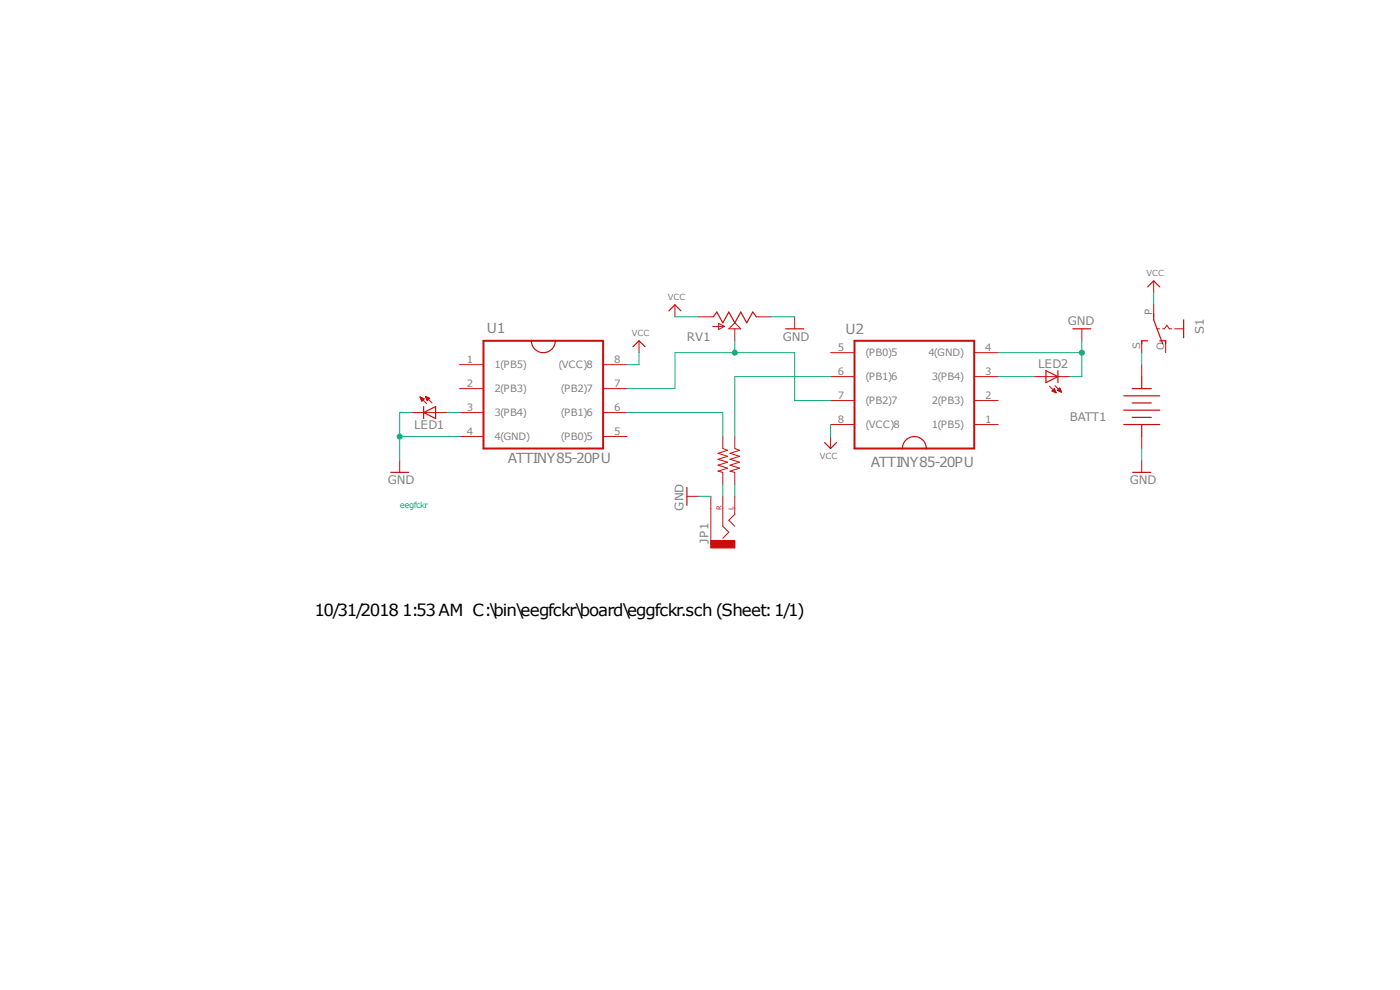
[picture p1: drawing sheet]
<?xml version="1.0" encoding="utf-8"?>
<!DOCTYPE eagle SYSTEM "eagle.dtd">
<!--
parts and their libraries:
SparkFun-Connectors: Licensing: Creative Commons ShareAlike 4.0 International - https://creativecommons.org/licenses/by-sa/4.0
-->
<eagle version="9.1.1">
<drawing>
<settings>
<setting alwaysvectorfont="no"/>
<setting keepoldvectorfont="yes"/>
<setting verticaltext="up"/>
</settings>
<grid distance="0.1" unitdist="inch" unit="inch" style="lines" multiple="1" display="no" altdistance="0.01" altunitdist="inch" altunit="inch"/>
<schematic xreflabel="%F%N/%S.%C%R" xrefpart="/%S.%C%R">
<libraries>
<library name="adafruit">
<symbols>
<symbol name="R-US">
<wire x1="-2.54" y1="0" x2="-2.159" y2="1.016" width="0.2032" layer="94"/>
<wire x1="-2.159" y1="1.016" x2="-1.524" y2="-1.016" width="0.2032" layer="94"/>
<wire x1="-1.524" y1="-1.016" x2="-0.889" y2="1.016" width="0.2032" layer="94"/>
<wire x1="-0.889" y1="1.016" x2="-0.254" y2="-1.016" width="0.2032" layer="94"/>
<wire x1="-0.254" y1="-1.016" x2="0.381" y2="1.016" width="0.2032" layer="94"/>
<wire x1="0.381" y1="1.016" x2="1.016" y2="-1.016" width="0.2032" layer="94"/>
<wire x1="1.016" y1="-1.016" x2="1.651" y2="1.016" width="0.2032" layer="94"/>
<wire x1="1.651" y1="1.016" x2="2.286" y2="-1.016" width="0.2032" layer="94"/>
<wire x1="2.286" y1="-1.016" x2="2.54" y2="0" width="0.2032" layer="94"/>
<text x="-3.81" y="1.4986" size="1.778" layer="95">&gt;NAME</text>
<text x="-3.81" y="-3.302" size="1.778" layer="96">&gt;VALUE</text>
<pin name="2" x="5.08" y="0" visible="off" length="short" direction="pas" swaplevel="1" rot="R180"/>
<pin name="1" x="-5.08" y="0" visible="off" length="short" direction="pas" swaplevel="1"/>
</symbol>
<symbol name="LED">
<wire x1="1.27" y1="0" x2="0" y2="-2.54" width="0.254" layer="94"/>
<wire x1="0" y1="-2.54" x2="-1.27" y2="0" width="0.254" layer="94"/>
<wire x1="1.27" y1="-2.54" x2="0" y2="-2.54" width="0.254" layer="94"/>
<wire x1="0" y1="-2.54" x2="-1.27" y2="-2.54" width="0.254" layer="94"/>
<wire x1="1.27" y1="0" x2="0" y2="0" width="0.254" layer="94"/>
<wire x1="0" y1="0" x2="-1.27" y2="0" width="0.254" layer="94"/>
<wire x1="0" y1="0" x2="0" y2="-2.54" width="0.1524" layer="94"/>
<wire x1="-2.032" y1="-0.762" x2="-3.429" y2="-2.159" width="0.1524" layer="94"/>
<wire x1="-1.905" y1="-1.905" x2="-3.302" y2="-3.302" width="0.1524" layer="94"/>
<text x="3.556" y="-4.572" size="1.778" layer="95" rot="R90">&gt;NAME</text>
<text x="5.715" y="-4.572" size="1.778" layer="96" rot="R90">&gt;VALUE</text>
<pin name="C" x="0" y="-5.08" visible="off" length="short" direction="pas" rot="R90"/>
<pin name="A" x="0" y="2.54" visible="off" length="short" direction="pas" rot="R270"/>
<polygon width="0.1524" layer="94">
<vertex x="-3.429" y="-2.159"/>
<vertex x="-3.048" y="-1.27"/>
<vertex x="-2.54" y="-1.778"/>
</polygon>
<polygon width="0.1524" layer="94">
<vertex x="-3.302" y="-3.302"/>
<vertex x="-2.921" y="-2.413"/>
<vertex x="-2.413" y="-2.921"/>
</polygon>
</symbol>
<symbol name="SIS">
<wire x1="-3.81" y1="1.905" x2="-3.81" y2="0" width="0.254" layer="94"/>
<wire x1="-3.81" y1="0" x2="-1.905" y2="0" width="0.1524" layer="94"/>
<wire x1="-3.81" y1="0" x2="-3.81" y2="-1.905" width="0.254" layer="94"/>
<wire x1="-1.27" y1="0" x2="-0.762" y2="0" width="0.1524" layer="94"/>
<wire x1="0.254" y1="0" x2="0.635" y2="0" width="0.1524" layer="94"/>
<wire x1="2.54" y1="-3.175" x2="2.54" y2="-1.905" width="0.254" layer="94"/>
<wire x1="2.54" y1="-1.905" x2="0.635" y2="3.175" width="0.254" layer="94"/>
<wire x1="3.81" y1="2.54" x2="5.08" y2="2.54" width="0.254" layer="94"/>
<wire x1="5.08" y1="2.54" x2="5.08" y2="3.175" width="0.254" layer="94"/>
<wire x1="0" y1="2.54" x2="1.27" y2="2.54" width="0.254" layer="94"/>
<wire x1="0" y1="2.54" x2="0" y2="3.175" width="0.254" layer="94"/>
<wire x1="1.27" y1="0" x2="1.905" y2="0" width="0.1524" layer="94"/>
<wire x1="-0.762" y1="0" x2="-0.254" y2="-0.762" width="0.1524" layer="94"/>
<wire x1="-0.254" y1="-0.762" x2="0.254" y2="0" width="0.1524" layer="94"/>
<text x="-6.35" y="-1.905" size="1.778" layer="95" rot="R90">&gt;NAME</text>
<text x="-3.81" y="3.175" size="1.778" layer="96" rot="R90">&gt;VALUE</text>
<pin name="P" x="2.54" y="-5.08" visible="pad" length="short" direction="pas" rot="R90"/>
<pin name="S" x="5.08" y="5.08" visible="pad" length="short" direction="pas" rot="R270"/>
<pin name="O" x="0" y="5.08" visible="pad" length="short" direction="pas" rot="R270"/>
</symbol>
</symbols>
<devicesets>
<deviceset name="R-US_" prefix="R" uservalue="yes">
<gates>
<gate name="G$1" symbol="R-US" x="0" y="0"/>
</gates>
<devices>
<device name="R0402" package="R0402">
<connects>
<connect gate="G$1" pin="1" pad="1"/>
<connect gate="G$1" pin="2" pad="2"/>
</connects>
<technologies>
<technology name=""/>
</technologies>
</device>
<device name="R0603" package="R0603">
<connects>
<connect gate="G$1" pin="1" pad="1"/>
<connect gate="G$1" pin="2" pad="2"/>
</connects>
<technologies>
<technology name=""/>
</technologies>
</device>
<device name="R0805" package="R0805">
<connects>
<connect gate="G$1" pin="1" pad="1"/>
<connect gate="G$1" pin="2" pad="2"/>
</connects>
<technologies>
<technology name=""/>
</technologies>
</device>
<device name="R0805W" package="R0805W">
<connects>
<connect gate="G$1" pin="1" pad="1"/>
<connect gate="G$1" pin="2" pad="2"/>
</connects>
<technologies>
<technology name=""/>
</technologies>
</device>
<device name="R1005" package="R1005">
<connects>
<connect gate="G$1" pin="1" pad="1"/>
<connect gate="G$1" pin="2" pad="2"/>
</connects>
<technologies>
<technology name=""/>
</technologies>
</device>
<device name="R1206" package="R1206">
<connects>
<connect gate="G$1" pin="1" pad="1"/>
<connect gate="G$1" pin="2" pad="2"/>
</connects>
<technologies>
<technology name=""/>
</technologies>
</device>
<device name="R1206W" package="R1206W">
<connects>
<connect gate="G$1" pin="1" pad="1"/>
<connect gate="G$1" pin="2" pad="2"/>
</connects>
<technologies>
<technology name=""/>
</technologies>
</device>
<device name="R1210" package="R1210">
<connects>
<connect gate="G$1" pin="1" pad="1"/>
<connect gate="G$1" pin="2" pad="2"/>
</connects>
<technologies>
<technology name=""/>
</technologies>
</device>
<device name="R1210W" package="R1210W">
<connects>
<connect gate="G$1" pin="1" pad="1"/>
<connect gate="G$1" pin="2" pad="2"/>
</connects>
<technologies>
<technology name=""/>
</technologies>
</device>
<device name="R2010" package="R2010">
<connects>
<connect gate="G$1" pin="1" pad="1"/>
<connect gate="G$1" pin="2" pad="2"/>
</connects>
<technologies>
<technology name=""/>
</technologies>
</device>
<device name="R2010W" package="R2010W">
<connects>
<connect gate="G$1" pin="1" pad="1"/>
<connect gate="G$1" pin="2" pad="2"/>
</connects>
<technologies>
<technology name=""/>
</technologies>
</device>
<device name="R2012" package="R2012">
<connects>
<connect gate="G$1" pin="1" pad="1"/>
<connect gate="G$1" pin="2" pad="2"/>
</connects>
<technologies>
<technology name=""/>
</technologies>
</device>
<device name="R2012W" package="R2012W">
<connects>
<connect gate="G$1" pin="1" pad="1"/>
<connect gate="G$1" pin="2" pad="2"/>
</connects>
<technologies>
<technology name=""/>
</technologies>
</device>
<device name="R2512" package="R2512">
<connects>
<connect gate="G$1" pin="1" pad="1"/>
<connect gate="G$1" pin="2" pad="2"/>
</connects>
<technologies>
<technology name=""/>
</technologies>
</device>
<device name="R2512W" package="R2512W">
<connects>
<connect gate="G$1" pin="1" pad="1"/>
<connect gate="G$1" pin="2" pad="2"/>
</connects>
<technologies>
<technology name=""/>
</technologies>
</device>
<device name="R3216" package="R3216">
<connects>
<connect gate="G$1" pin="1" pad="1"/>
<connect gate="G$1" pin="2" pad="2"/>
</connects>
<technologies>
<technology name=""/>
</technologies>
</device>
<device name="R3216W" package="R3216W">
<connects>
<connect gate="G$1" pin="1" pad="1"/>
<connect gate="G$1" pin="2" pad="2"/>
</connects>
<technologies>
<technology name=""/>
</technologies>
</device>
<device name="R3225" package="R3225">
<connects>
<connect gate="G$1" pin="1" pad="1"/>
<connect gate="G$1" pin="2" pad="2"/>
</connects>
<technologies>
<technology name=""/>
</technologies>
</device>
<device name="R3225W" package="R3225W">
<connects>
<connect gate="G$1" pin="1" pad="1"/>
<connect gate="G$1" pin="2" pad="2"/>
</connects>
<technologies>
<technology name=""/>
</technologies>
</device>
<device name="R5025" package="R5025">
<connects>
<connect gate="G$1" pin="1" pad="1"/>
<connect gate="G$1" pin="2" pad="2"/>
</connects>
<technologies>
<technology name=""/>
</technologies>
</device>
<device name="R5025W" package="R5025W">
<connects>
<connect gate="G$1" pin="1" pad="1"/>
<connect gate="G$1" pin="2" pad="2"/>
</connects>
<technologies>
<technology name=""/>
</technologies>
</device>
<device name="R6332" package="R6332">
<connects>
<connect gate="G$1" pin="1" pad="1"/>
<connect gate="G$1" pin="2" pad="2"/>
</connects>
<technologies>
<technology name=""/>
</technologies>
</device>
<device name="R6332W" package="R6332W">
<connects>
<connect gate="G$1" pin="1" pad="1"/>
<connect gate="G$1" pin="2" pad="2"/>
</connects>
<technologies>
<technology name=""/>
</technologies>
</device>
<device name="M0805" package="M0805">
<connects>
<connect gate="G$1" pin="1" pad="1"/>
<connect gate="G$1" pin="2" pad="2"/>
</connects>
<technologies>
<technology name=""/>
</technologies>
</device>
<device name="M1206" package="M1206">
<connects>
<connect gate="G$1" pin="1" pad="1"/>
<connect gate="G$1" pin="2" pad="2"/>
</connects>
<technologies>
<technology name=""/>
</technologies>
</device>
<device name="M1406" package="M1406">
<connects>
<connect gate="G$1" pin="1" pad="1"/>
<connect gate="G$1" pin="2" pad="2"/>
</connects>
<technologies>
<technology name=""/>
</technologies>
</device>
<device name="M2012" package="M2012">
<connects>
<connect gate="G$1" pin="1" pad="1"/>
<connect gate="G$1" pin="2" pad="2"/>
</connects>
<technologies>
<technology name=""/>
</technologies>
</device>
<device name="M2309" package="M2309">
<connects>
<connect gate="G$1" pin="1" pad="1"/>
<connect gate="G$1" pin="2" pad="2"/>
</connects>
<technologies>
<technology name=""/>
</technologies>
</device>
<device name="M3216" package="M3216">
<connects>
<connect gate="G$1" pin="1" pad="1"/>
<connect gate="G$1" pin="2" pad="2"/>
</connects>
<technologies>
<technology name=""/>
</technologies>
</device>
<device name="M3516" package="M3516">
<connects>
<connect gate="G$1" pin="1" pad="1"/>
<connect gate="G$1" pin="2" pad="2"/>
</connects>
<technologies>
<technology name=""/>
</technologies>
</device>
<device name="M5923" package="M5923">
<connects>
<connect gate="G$1" pin="1" pad="1"/>
<connect gate="G$1" pin="2" pad="2"/>
</connects>
<technologies>
<technology name=""/>
</technologies>
</device>
<device name="0204/5" package="0204/5">
<connects>
<connect gate="G$1" pin="1" pad="1"/>
<connect gate="G$1" pin="2" pad="2"/>
</connects>
<technologies>
<technology name=""/>
</technologies>
</device>
<device name="0204/7" package="0204/7">
<connects>
<connect gate="G$1" pin="1" pad="1"/>
<connect gate="G$1" pin="2" pad="2"/>
</connects>
<technologies>
<technology name=""/>
</technologies>
</device>
<device name="0207/10" package="0207/10">
<connects>
<connect gate="G$1" pin="1" pad="1"/>
<connect gate="G$1" pin="2" pad="2"/>
</connects>
<technologies>
<technology name=""/>
</technologies>
</device>
<device name="0207/12" package="0207/12">
<connects>
<connect gate="G$1" pin="1" pad="1"/>
<connect gate="G$1" pin="2" pad="2"/>
</connects>
<technologies>
<technology name=""/>
</technologies>
</device>
<device name="0207/15" package="0207/15">
<connects>
<connect gate="G$1" pin="1" pad="1"/>
<connect gate="G$1" pin="2" pad="2"/>
</connects>
<technologies>
<technology name=""/>
</technologies>
</device>
<device name="0207/2V" package="0207/2V">
<connects>
<connect gate="G$1" pin="1" pad="1"/>
<connect gate="G$1" pin="2" pad="2"/>
</connects>
<technologies>
<technology name=""/>
</technologies>
</device>
<device name="0207/5V" package="0207/5V">
<connects>
<connect gate="G$1" pin="1" pad="1"/>
<connect gate="G$1" pin="2" pad="2"/>
</connects>
<technologies>
<technology name=""/>
</technologies>
</device>
<device name="0207/7" package="0207/7">
<connects>
<connect gate="G$1" pin="1" pad="1"/>
<connect gate="G$1" pin="2" pad="2"/>
</connects>
<technologies>
<technology name=""/>
</technologies>
</device>
<device name="0309/10" package="0309/10">
<connects>
<connect gate="G$1" pin="1" pad="1"/>
<connect gate="G$1" pin="2" pad="2"/>
</connects>
<technologies>
<technology name=""/>
</technologies>
</device>
<device name="0309/12" package="0309/12">
<connects>
<connect gate="G$1" pin="1" pad="1"/>
<connect gate="G$1" pin="2" pad="2"/>
</connects>
<technologies>
<technology name=""/>
</technologies>
</device>
<device name="0411/12" package="0411/12">
<connects>
<connect gate="G$1" pin="1" pad="1"/>
<connect gate="G$1" pin="2" pad="2"/>
</connects>
<technologies>
<technology name=""/>
</technologies>
</device>
<device name="0411/15" package="0411/15">
<connects>
<connect gate="G$1" pin="1" pad="1"/>
<connect gate="G$1" pin="2" pad="2"/>
</connects>
<technologies>
<technology name=""/>
</technologies>
</device>
<device name="0411/3V" package="0411V">
<connects>
<connect gate="G$1" pin="1" pad="1"/>
<connect gate="G$1" pin="2" pad="2"/>
</connects>
<technologies>
<technology name=""/>
</technologies>
</device>
<device name="0414/15" package="0414/15">
<connects>
<connect gate="G$1" pin="1" pad="1"/>
<connect gate="G$1" pin="2" pad="2"/>
</connects>
<technologies>
<technology name=""/>
</technologies>
</device>
<device name="0414/5V" package="0414V">
<connects>
<connect gate="G$1" pin="1" pad="1"/>
<connect gate="G$1" pin="2" pad="2"/>
</connects>
<technologies>
<technology name=""/>
</technologies>
</device>
<device name="0617/17" package="0617/17">
<connects>
<connect gate="G$1" pin="1" pad="1"/>
<connect gate="G$1" pin="2" pad="2"/>
</connects>
<technologies>
<technology name=""/>
</technologies>
</device>
<device name="0617/22" package="0617/22">
<connects>
<connect gate="G$1" pin="1" pad="1"/>
<connect gate="G$1" pin="2" pad="2"/>
</connects>
<technologies>
<technology name=""/>
</technologies>
</device>
<device name="0617/5V" package="0617V">
<connects>
<connect gate="G$1" pin="1" pad="1"/>
<connect gate="G$1" pin="2" pad="2"/>
</connects>
<technologies>
<technology name=""/>
</technologies>
</device>
<device name="0922/22" package="0922/22">
<connects>
<connect gate="G$1" pin="1" pad="1"/>
<connect gate="G$1" pin="2" pad="2"/>
</connects>
<technologies>
<technology name=""/>
</technologies>
</device>
<device name="0613/5V" package="P0613V">
<connects>
<connect gate="G$1" pin="1" pad="1"/>
<connect gate="G$1" pin="2" pad="2"/>
</connects>
<technologies>
<technology name=""/>
</technologies>
</device>
<device name="0613/15" package="P0613/15">
<connects>
<connect gate="G$1" pin="1" pad="1"/>
<connect gate="G$1" pin="2" pad="2"/>
</connects>
<technologies>
<technology name=""/>
</technologies>
</device>
<device name="0817/22" package="P0817/22">
<connects>
<connect gate="G$1" pin="1" pad="1"/>
<connect gate="G$1" pin="2" pad="2"/>
</connects>
<technologies>
<technology name=""/>
</technologies>
</device>
<device name="0817/7V" package="P0817V">
<connects>
<connect gate="G$1" pin="1" pad="1"/>
<connect gate="G$1" pin="2" pad="2"/>
</connects>
<technologies>
<technology name=""/>
</technologies>
</device>
<device name="V234/12" package="V234/12">
<connects>
<connect gate="G$1" pin="1" pad="1"/>
<connect gate="G$1" pin="2" pad="2"/>
</connects>
<technologies>
<technology name=""/>
</technologies>
</device>
<device name="V235/17" package="V235/17">
<connects>
<connect gate="G$1" pin="1" pad="1"/>
<connect gate="G$1" pin="2" pad="2"/>
</connects>
<technologies>
<technology name=""/>
</technologies>
</device>
<device name="V526-0" package="V526-0">
<connects>
<connect gate="G$1" pin="1" pad="1"/>
<connect gate="G$1" pin="2" pad="2"/>
</connects>
<technologies>
<technology name=""/>
</technologies>
</device>
<device name="MELF0102AX" package="MINI_MELF-0102AX">
<connects>
<connect gate="G$1" pin="1" pad="1"/>
<connect gate="G$1" pin="2" pad="2"/>
</connects>
<technologies>
<technology name=""/>
</technologies>
</device>
<device name="0922V" package="0922V">
<connects>
<connect gate="G$1" pin="1" pad="1"/>
<connect gate="G$1" pin="2" pad="2"/>
</connects>
<technologies>
<technology name=""/>
</technologies>
</device>
<device name="MELF0102R" package="MINI_MELF-0102R">
<connects>
<connect gate="G$1" pin="1" pad="1"/>
<connect gate="G$1" pin="2" pad="2"/>
</connects>
<technologies>
<technology name=""/>
</technologies>
</device>
<device name="MELF0102W" package="MINI_MELF-0102W">
<connects>
<connect gate="G$1" pin="1" pad="1"/>
<connect gate="G$1" pin="2" pad="2"/>
</connects>
<technologies>
<technology name=""/>
</technologies>
</device>
<device name="MELF0204R" package="MINI_MELF-0204R">
<connects>
<connect gate="G$1" pin="1" pad="1"/>
<connect gate="G$1" pin="2" pad="2"/>
</connects>
<technologies>
<technology name=""/>
</technologies>
</device>
<device name="MELF0204W" package="MINI_MELF-0204W">
<connects>
<connect gate="G$1" pin="1" pad="1"/>
<connect gate="G$1" pin="2" pad="2"/>
</connects>
<technologies>
<technology name=""/>
</technologies>
</device>
<device name="MELF0207R" package="MINI_MELF-0207R">
<connects>
<connect gate="G$1" pin="1" pad="1"/>
<connect gate="G$1" pin="2" pad="2"/>
</connects>
<technologies>
<technology name=""/>
</technologies>
</device>
<device name="MELF0207W" package="MINI_MELF-0207W">
<connects>
<connect gate="G$1" pin="1" pad="1"/>
<connect gate="G$1" pin="2" pad="2"/>
</connects>
<technologies>
<technology name=""/>
</technologies>
</device>
<device name="RDH/15" package="RDH/15">
<connects>
<connect gate="G$1" pin="1" pad="1"/>
<connect gate="G$1" pin="2" pad="2"/>
</connects>
<technologies>
<technology name=""/>
</technologies>
</device>
<device name="0204/2V" package="0204V">
<connects>
<connect gate="G$1" pin="1" pad="1"/>
<connect gate="G$1" pin="2" pad="2"/>
</connects>
<technologies>
<technology name=""/>
</technologies>
</device>
<device name="0309/V" package="0309V">
<connects>
<connect gate="G$1" pin="1" pad="1"/>
<connect gate="G$1" pin="2" pad="2"/>
</connects>
<technologies>
<technology name=""/>
</technologies>
</device>
<device name="FLIPFLOP" package="0805-THM">
<connects>
<connect gate="G$1" pin="1" pad="1"/>
<connect gate="G$1" pin="2" pad="2"/>
</connects>
<technologies>
<technology name=""/>
</technologies>
</device>
<device name="FLIPFLOP7" package="0805-THM-7">
<connects>
<connect gate="G$1" pin="1" pad="1"/>
<connect gate="G$1" pin="2" pad="2"/>
</connects>
<technologies>
<technology name=""/>
</technologies>
</device>
<device name="0207/9" package="0207/9">
<connects>
<connect gate="G$1" pin="1" pad="1"/>
<connect gate="G$1" pin="2" pad="2"/>
</connects>
<technologies>
<technology name=""/>
</technologies>
</device>
</devices>
</deviceset>
<deviceset name="LED" prefix="LED" uservalue="yes">
<gates>
<gate name="G$1" symbol="LED" x="0" y="0"/>
</gates>
<devices>
<device name="SMT1206" package="1206">
<connects>
<connect gate="G$1" pin="A" pad="A"/>
<connect gate="G$1" pin="C" pad="C"/>
</connects>
<technologies>
<technology name=""/>
</technologies>
</device>
<device name="LD260" package="LD260">
<connects>
<connect gate="G$1" pin="A" pad="A"/>
<connect gate="G$1" pin="C" pad="K"/>
</connects>
<technologies>
<technology name=""/>
</technologies>
</device>
<device name="SQR2X5" package="LED2X5">
<connects>
<connect gate="G$1" pin="A" pad="A"/>
<connect gate="G$1" pin="C" pad="K"/>
</connects>
<technologies>
<technology name=""/>
</technologies>
</device>
<device name="3MM" package="LED3MM">
<connects>
<connect gate="G$1" pin="A" pad="A"/>
<connect gate="G$1" pin="C" pad="K"/>
</connects>
<technologies>
<technology name=""/>
</technologies>
</device>
<device name="5MM" package="LED5MM">
<connects>
<connect gate="G$1" pin="A" pad="A"/>
<connect gate="G$1" pin="C" pad="K"/>
</connects>
<technologies>
<technology name=""/>
</technologies>
</device>
<device name="LSU260" package="LSU260">
<connects>
<connect gate="G$1" pin="A" pad="A"/>
<connect gate="G$1" pin="C" pad="K"/>
</connects>
<technologies>
<technology name=""/>
</technologies>
</device>
<device name="LZR181" package="LZR181">
<connects>
<connect gate="G$1" pin="A" pad="A"/>
<connect gate="G$1" pin="C" pad="K"/>
</connects>
<technologies>
<technology name=""/>
</technologies>
</device>
<device name="B152" package="Q62902-B152">
<connects>
<connect gate="G$1" pin="A" pad="A"/>
<connect gate="G$1" pin="C" pad="K"/>
</connects>
<technologies>
<technology name=""/>
</technologies>
</device>
<device name="B153" package="Q62902-B153">
<connects>
<connect gate="G$1" pin="A" pad="A"/>
<connect gate="G$1" pin="C" pad="K"/>
</connects>
<technologies>
<technology name=""/>
</technologies>
</device>
<device name="B155" package="Q62902-B155">
<connects>
<connect gate="G$1" pin="A" pad="A"/>
<connect gate="G$1" pin="C" pad="K"/>
</connects>
<technologies>
<technology name=""/>
</technologies>
</device>
<device name="B156" package="Q62902-B156">
<connects>
<connect gate="G$1" pin="A" pad="A"/>
<connect gate="G$1" pin="C" pad="K"/>
</connects>
<technologies>
<technology name=""/>
</technologies>
</device>
<device name="SFH480" package="SFH480">
<connects>
<connect gate="G$1" pin="A" pad="A"/>
<connect gate="G$1" pin="C" pad="K"/>
</connects>
<technologies>
<technology name=""/>
</technologies>
</device>
<device name="SFH482" package="SFH482">
<connects>
<connect gate="G$1" pin="A" pad="A"/>
<connect gate="G$1" pin="C" pad="K"/>
</connects>
<technologies>
<technology name=""/>
</technologies>
</device>
<device name="SQR5.7X3.2" package="U57X32">
<connects>
<connect gate="G$1" pin="A" pad="A"/>
<connect gate="G$1" pin="C" pad="K"/>
</connects>
<technologies>
<technology name=""/>
</technologies>
</device>
<device name="IRL80A" package="IRL80A">
<connects>
<connect gate="G$1" pin="A" pad="A"/>
<connect gate="G$1" pin="C" pad="K"/>
</connects>
<technologies>
<technology name=""/>
</technologies>
</device>
<device name="P-LCC-2" package="P-LCC-2">
<connects>
<connect gate="G$1" pin="A" pad="A"/>
<connect gate="G$1" pin="C" pad="C"/>
</connects>
<technologies>
<technology name=""/>
</technologies>
</device>
<device name="MINI-TOP" package="OSRAM-MINI-TOP-LED">
<connects>
<connect gate="G$1" pin="A" pad="A"/>
<connect gate="G$1" pin="C" pad="C"/>
</connects>
<technologies>
<technology name=""/>
</technologies>
</device>
<device name="SIDELED" package="OSRAM-SIDELED">
<connects>
<connect gate="G$1" pin="A" pad="A"/>
<connect gate="G$1" pin="C" pad="C"/>
</connects>
<technologies>
<technology name=""/>
</technologies>
</device>
<device name="SMART-LED" package="SMART-LED">
<connects>
<connect gate="G$1" pin="A" pad="A"/>
<connect gate="G$1" pin="C" pad="B"/>
</connects>
<technologies>
<technology name=""/>
</technologies>
</device>
<device name="P-LCC-2-BACK" package="P-LCC-2-TOPLED-RG">
<connects>
<connect gate="G$1" pin="A" pad="A"/>
<connect gate="G$1" pin="C" pad="C"/>
</connects>
<technologies>
<technology name=""/>
</technologies>
</device>
<device name="MICRO-SIDELED" package="MICRO-SIDELED">
<connects>
<connect gate="G$1" pin="A" pad="A"/>
<connect gate="G$1" pin="C" pad="C"/>
</connects>
<technologies>
<technology name=""/>
</technologies>
</device>
<device name="P-LCC-4" package="P-LCC-4">
<connects>
<connect gate="G$1" pin="A" pad="A"/>
<connect gate="G$1" pin="C" pad="C@4"/>
</connects>
<technologies>
<technology name=""/>
</technologies>
</device>
<device name="CHIP-LED0603" package="CHIP-LED0603">
<connects>
<connect gate="G$1" pin="A" pad="A"/>
<connect gate="G$1" pin="C" pad="C"/>
</connects>
<technologies>
<technology name=""/>
</technologies>
</device>
<device name="CHIP-LED0805" package="CHIP-LED0805">
<connects>
<connect gate="G$1" pin="A" pad="A"/>
<connect gate="G$1" pin="C" pad="C"/>
</connects>
<technologies>
<technology name=""/>
</technologies>
</device>
<device name="TOPLED-SANTANA" package="MINI-TOPLED-SANTANA">
<connects>
<connect gate="G$1" pin="A" pad="A"/>
<connect gate="G$1" pin="C" pad="C"/>
</connects>
<technologies>
<technology name=""/>
</technologies>
</device>
<device name="CHIPLED_0805" package="CHIPLED_0805">
<connects>
<connect gate="G$1" pin="A" pad="A"/>
<connect gate="G$1" pin="C" pad="C"/>
</connects>
<technologies>
<technology name=""/>
</technologies>
</device>
<device name="CHIPLED_1206" package="CHIPLED_1206">
<connects>
<connect gate="G$1" pin="A" pad="A"/>
<connect gate="G$1" pin="C" pad="C"/>
</connects>
<technologies>
<technology name=""/>
</technologies>
</device>
<device name="CHIPLED_0603" package="CHIPLED_0603">
<connects>
<connect gate="G$1" pin="A" pad="A"/>
<connect gate="G$1" pin="C" pad="C"/>
</connects>
<technologies>
<technology name=""/>
</technologies>
</device>
<device name="CHIPLED-0603-TTW" package="CHIPLED-0603-TTW">
<connects>
<connect gate="G$1" pin="A" pad="A@1"/>
<connect gate="G$1" pin="C" pad="C@1"/>
</connects>
<technologies>
<technology name=""/>
</technologies>
</device>
<device name="" package="SMARTLED-TTW">
<connects>
<connect gate="G$1" pin="A" pad="A@1"/>
<connect gate="G$1" pin="C" pad="C@1"/>
</connects>
<technologies>
<technology name=""/>
</technologies>
</device>
<device name="SMLK34" package="SMLK34">
<connects>
<connect gate="G$1" pin="A" pad="A"/>
<connect gate="G$1" pin="C" pad="K"/>
</connects>
<technologies>
<technology name=""/>
</technologies>
</device>
</devices>
</deviceset>
<deviceset name="EG1218" prefix="S" uservalue="yes">
<gates>
<gate name="1" symbol="SIS" x="0" y="0"/>
</gates>
<devices>
<device name="S" package="EG1218">
<connects>
<connect gate="1" pin="O" pad="O"/>
<connect gate="1" pin="P" pad="P"/>
<connect gate="1" pin="S" pad="S"/>
</connects>
<technologies>
<technology name=""/>
</technologies>
</device>
</devices>
</deviceset>
</devicesets>
</library>
<library name="ATtami">
<symbols>
<symbol name="GND">
<wire x1="-1.905" y1="0" x2="1.905" y2="0" width="0.254" layer="94"/>
<text x="-2.54" y="-2.54" size="1.778" layer="96">&gt;VALUE</text>
<pin name="GND" x="0" y="2.54" visible="off" length="short" direction="sup" rot="R270"/>
</symbol>
</symbols>
<devicesets>
<deviceset name="GND" prefix="GND">
<gates>
<gate name="1" symbol="GND" x="0" y="0"/>
</gates>
<devices>
<device name="">
<technologies>
<technology name=""/>
</technologies>
</device>
</devices>
</deviceset>
</devicesets>
</library>
<library name="ATTiny Fuse Reset with 12V Charge Pump">
<symbols>
<symbol name="VCC">
<wire x1="-1.27" y1="-1.27" x2="0" y2="0" width="0.254" layer="94"/>
<wire x1="0" y1="0" x2="1.27" y2="-1.27" width="0.254" layer="94"/>
<pin name="VCC" x="0" y="-2.54" visible="off" length="short" direction="sup" rot="R90"/>
<text x="-1.524" y="1.016" size="1.27" layer="96">&gt;VALUE</text>
</symbol>
</symbols>
<devicesets>
<deviceset name="VCC" prefix="P+">
<gates>
<gate name="VCC" symbol="VCC" x="0" y="0"/>
</gates>
<devices>
<device name="">
<technologies>
<technology name=""/>
</technologies>
</device>
</devices>
</deviceset>
</devicesets>
</library>
<library name="Atmel_By_element14_Batch_1-00">
<symbols>
<symbol name="ATTINY85-20PU">
<pin name="(VCC)8" x="17.78" y="5.08" length="middle" direction="pwr" rot="R180"/>
<pin name="2(PB3)" x="-17.78" y="0" length="middle"/>
<pin name="3(PB4)" x="-17.78" y="-5.08" length="middle"/>
<pin name="1(PB5)" x="-17.78" y="5.08" length="middle"/>
<pin name="4(GND)" x="-17.78" y="-10.16" length="middle" direction="pas"/>
<pin name="(PB0)5" x="17.78" y="-10.16" length="middle" rot="R180"/>
<pin name="(PB1)6" x="17.78" y="-5.08" length="middle" rot="R180"/>
<pin name="(PB2)7" x="17.78" y="0" length="middle" rot="R180"/>
<wire x1="-12.7" y1="10.16" x2="-12.7" y2="-12.7" width="0.4064" layer="94"/>
<wire x1="-12.7" y1="-12.7" x2="12.7" y2="-12.7" width="0.4064" layer="94"/>
<wire x1="12.7" y1="-12.7" x2="12.7" y2="10.16" width="0.4064" layer="94"/>
<wire x1="12.7" y1="10.16" x2="2.54" y2="10.16" width="0.4064" layer="94"/>
<text x="-5.6388" y="11.7602" size="2.0828" layer="95" ratio="10" rot="SR0">&gt;NAME</text>
<text x="-5.0038" y="-18.415" size="2.0828" layer="96" ratio="10" rot="SR0">&gt;VALUE</text>
<wire x1="2.54" y1="10.16" x2="-2.54" y2="10.16" width="0.4064" layer="94"/>
<wire x1="-2.54" y1="10.16" x2="-12.7" y2="10.16" width="0.4064" layer="94"/>
<wire x1="2.54" y1="10.16" x2="-2.54" y2="10.16" width="0.254" layer="94" curve="-180"/>
</symbol>
</symbols>
<devicesets>
<deviceset name="ATTINY85-20PU" prefix="U">
<gates>
<gate name="A" symbol="ATTINY85-20PU" x="0" y="0"/>
</gates>
<devices>
<device name="" package="DIP254P762X533-8">
<connects>
<connect gate="A" pin="(PB0)5" pad="5"/>
<connect gate="A" pin="(PB1)6" pad="6"/>
<connect gate="A" pin="(PB2)7" pad="7"/>
<connect gate="A" pin="(VCC)8" pad="8"/>
<connect gate="A" pin="1(PB5)" pad="1"/>
<connect gate="A" pin="2(PB3)" pad="2"/>
<connect gate="A" pin="3(PB4)" pad="3"/>
<connect gate="A" pin="4(GND)" pad="4"/>
</connects>
<technologies>
<technology name="">
<attribute name="MPN" value="ATTINY85-20PU" constant="no"/>
<attribute name="OC_FARNELL" value="1455162" constant="no"/>
<attribute name="OC_NEWARK" value="58M3796" constant="no"/>
<attribute name="PACKAGE" value="PDIP-8" constant="no"/>
<attribute name="SUPPLIER" value="Atmel" constant="no"/>
</technology>
</technologies>
</device>
</devices>
</deviceset>
</devicesets>
</library>
<library name="SparkFun-Connectors">
<symbols>
<symbol name="AUDIO-JACK">
<wire x1="-1.27" y1="-2.54" x2="0" y2="-1.27" width="0.1524" layer="94"/>
<wire x1="0" y1="-1.27" x2="1.27" y2="-2.54" width="0.1524" layer="94"/>
<wire x1="1.27" y1="-2.54" x2="2.54" y2="-2.54" width="0.1524" layer="94"/>
<wire x1="2.54" y1="0" x2="-1.27" y2="0" width="0.1524" layer="94"/>
<wire x1="-1.27" y1="0" x2="-2.54" y2="-1.27" width="0.1524" layer="94"/>
<wire x1="-2.54" y1="-1.27" x2="-3.81" y2="0" width="0.1524" layer="94"/>
<wire x1="2.54" y1="2.54" x2="-5.08" y2="2.54" width="0.1524" layer="94"/>
<text x="-5.08" y="3.048" size="1.778" layer="95">&gt;NAME</text>
<text x="-5.08" y="-5.08" size="1.778" layer="96">&gt;VALUE</text>
<text x="2.286" y="-2.286" size="1.016" layer="94" ratio="15">L</text>
<text x="2.286" y="0.254" size="1.016" layer="94" ratio="15">R</text>
<rectangle x1="-7.62" y1="-0.762" x2="-2.54" y2="0.762" layer="94" rot="R90"/>
<pin name="RIGHT" x="5.08" y="0" visible="off" length="short" rot="R180"/>
<pin name="LEFT" x="5.08" y="-2.54" visible="off" length="short" rot="R180"/>
<pin name="SLEEVE" x="5.08" y="2.54" visible="off" length="short" rot="R180"/>
</symbol>
</symbols>
<devicesets>
<deviceset name="AUDIO-JACK" prefix="JP" uservalue="yes">
<gates>
<gate name="G$1" symbol="AUDIO-JACK" x="0" y="0"/>
</gates>
<devices>
<device name="PTH" package="AUDIO-JACK">
<connects>
<connect gate="G$1" pin="LEFT" pad="TIP"/>
<connect gate="G$1" pin="RIGHT" pad="RING"/>
<connect gate="G$1" pin="SLEEVE" pad="SLEEVE"/>
</connects>
<technologies>
<technology name=""/>
</technologies>
</device>
<device name="2.5MM" package="STEREOJACK2.5MM_STEREOJACK2.5MM">
<connects>
<connect gate="G$1" pin="LEFT" pad="SHIELD"/>
<connect gate="G$1" pin="RIGHT" pad="TIP"/>
<connect gate="G$1" pin="SLEEVE" pad="RING1"/>
</connects>
<technologies>
<technology name=""/>
</technologies>
</device>
<device name="SPECIAL_POGO_PINS" package="STEREOJACK2.5MM_SPECIA_POGOPINS">
<connects>
<connect gate="G$1" pin="LEFT" pad="SHIELD"/>
<connect gate="G$1" pin="RIGHT" pad="TIP"/>
<connect gate="G$1" pin="SLEEVE" pad="RING1"/>
</connects>
<technologies>
<technology name=""/>
</technologies>
</device>
<device name="HOLESONLY" package="STEREOJACK2.5MM_SPECIAL_HOLES-ONLY">
<connects>
<connect gate="G$1" pin="LEFT" pad="SHIELD"/>
<connect gate="G$1" pin="RIGHT" pad="TIP"/>
<connect gate="G$1" pin="SLEEVE" pad="RING1"/>
</connects>
<technologies>
<technology name=""/>
</technologies>
</device>
<device name="SMD" package="STEREOJACK2.5MM_SMD">
<connects>
<connect gate="G$1" pin="LEFT" pad="1"/>
<connect gate="G$1" pin="RIGHT" pad="4"/>
<connect gate="G$1" pin="SLEEVE" pad="5"/>
</connects>
<technologies>
<technology name="">
<attribute name="PROD_ID" value="CONN-10062" constant="no"/>
</technology>
</technologies>
</device>
<device name="SMD2" package="AUDIO-JACK-3.5MM-SMD">
<connects>
<connect gate="G$1" pin="LEFT" pad="TIP"/>
<connect gate="G$1" pin="RIGHT" pad="RING"/>
<connect gate="G$1" pin="SLEEVE" pad="SLEEVE"/>
</connects>
<technologies>
<technology name="">
<attribute name="PROD_ID" value="CONN-10353" constant="no"/>
</technology>
</technologies>
</device>
<device name="1:1" package="STEREOJACK2.5MM">
<connects>
<connect gate="G$1" pin="LEFT" pad="1"/>
<connect gate="G$1" pin="RIGHT" pad="4"/>
<connect gate="G$1" pin="SLEEVE" pad="5"/>
</connects>
<technologies>
<technology name=""/>
</technologies>
</device>
</devices>
</deviceset>
</devicesets>
</library>
<library name="SparkFun-Electromechanical">
<symbols>
<symbol name="POT">
<wire x1="0" y1="-5.08" x2="0" y2="-4.572" width="0.1524" layer="94"/>
<wire x1="0" y1="-4.572" x2="-1.016" y2="-3.81" width="0.254" layer="94"/>
<wire x1="-1.016" y1="-3.81" x2="1.27" y2="-2.54" width="0.254" layer="94"/>
<wire x1="1.27" y1="-2.54" x2="-1.016" y2="-1.27" width="0.254" layer="94"/>
<wire x1="-1.016" y1="-1.27" x2="1.27" y2="0" width="0.254" layer="94"/>
<wire x1="1.27" y1="0" x2="-1.016" y2="1.27" width="0.254" layer="94"/>
<wire x1="-1.016" y1="1.27" x2="1.27" y2="2.54" width="0.254" layer="94"/>
<wire x1="1.27" y1="2.54" x2="-1.016" y2="3.81" width="0.254" layer="94"/>
<wire x1="-1.016" y1="3.81" x2="0" y2="4.572" width="0.254" layer="94"/>
<wire x1="0" y1="4.572" x2="0" y2="5.08" width="0.1524" layer="94"/>
<wire x1="1.27" y1="0" x2="2.54" y2="1.27" width="0.2032" layer="94"/>
<wire x1="2.54" y1="-1.27" x2="1.27" y2="0" width="0.2032" layer="94"/>
<wire x1="2.54" y1="1.27" x2="2.54" y2="-1.27" width="0.2032" layer="94"/>
<wire x1="2.032" y1="-4.699" x2="2.032" y2="-2.159" width="0.1524" layer="94"/>
<wire x1="2.032" y1="-2.159" x2="2.667" y2="-3.429" width="0.1524" layer="94"/>
<wire x1="2.667" y1="-3.429" x2="1.397" y2="-3.429" width="0.1524" layer="94"/>
<wire x1="1.397" y1="-3.429" x2="2.032" y2="-2.159" width="0.1524" layer="94"/>
<text x="5.08" y="-10.16" size="1.778" layer="95" rot="R90">&gt;NAME</text>
<text x="-2.54" y="-10.16" size="1.778" layer="95" rot="R90">&gt;Value</text>
<pin name="A" x="0" y="-7.62" visible="off" length="short" direction="pas" rot="R90"/>
<pin name="E" x="0" y="7.62" visible="off" length="short" direction="pas" rot="R270"/>
<pin name="S" x="5.08" y="0" visible="off" length="short" direction="pas" rot="R180"/>
</symbol>
<symbol name="FKIT-BATTERY">
<wire x1="-3.81" y1="5.08" x2="0" y2="5.08" width="0.254" layer="94"/>
<wire x1="0" y1="5.08" x2="3.81" y2="5.08" width="0.254" layer="94"/>
<wire x1="-2.032" y1="3.556" x2="2.032" y2="3.556" width="0.254" layer="94"/>
<wire x1="-3.81" y1="2.032" x2="3.81" y2="2.032" width="0.254" layer="94"/>
<wire x1="-2.032" y1="0.508" x2="2.032" y2="0.508" width="0.254" layer="94"/>
<wire x1="-3.81" y1="-1.016" x2="3.81" y2="-1.016" width="0.254" layer="94"/>
<wire x1="-2.032" y1="-2.54" x2="0" y2="-2.54" width="0.254" layer="94"/>
<wire x1="0" y1="-2.54" x2="2.032" y2="-2.54" width="0.254" layer="94"/>
<wire x1="0" y1="-5.08" x2="0" y2="-2.54" width="0.254" layer="94"/>
<wire x1="0" y1="7.62" x2="0" y2="5.08" width="0.254" layer="94"/>
<text x="5.08" y="5.08" size="1.778" layer="95">&gt;NAME</text>
<text x="5.08" y="2.54" size="1.778" layer="96">&gt;VALUE</text>
<pin name="NEG" x="0" y="-7.62" visible="off" length="short" rot="R90"/>
<pin name="POS" x="0" y="10.16" visible="off" length="short" rot="R270"/>
</symbol>
</symbols>
<devicesets>
<deviceset name="POT" prefix="RV" uservalue="yes">
<gates>
<gate name="G$1" symbol="POT" x="0" y="0"/>
</gates>
<devices>
<device name="" package="ALPS_POT">
<connects>
<connect gate="G$1" pin="A" pad="P$3"/>
<connect gate="G$1" pin="E" pad="P$1"/>
<connect gate="G$1" pin="S" pad="P$2"/>
</connects>
<technologies>
<technology name="">
<attribute name="PROD_ID" value="RES-09177" constant="no"/>
</technology>
</technologies>
</device>
<device name="TRIM" package="TRIM_POT">
<connects>
<connect gate="G$1" pin="A" pad="3"/>
<connect gate="G$1" pin="E" pad="2"/>
<connect gate="G$1" pin="S" pad="1"/>
</connects>
<technologies>
<technology name=""/>
</technologies>
</device>
<device name="100K_3362U" package="3362U">
<connects>
<connect gate="G$1" pin="A" pad="P$3"/>
<connect gate="G$1" pin="E" pad="P$1"/>
<connect gate="G$1" pin="S" pad="P$2"/>
</connects>
<technologies>
<technology name=""/>
</technologies>
</device>
<device name="-RV16AF-20" package="POT_ALPHA_RV16AF-20">
<connects>
<connect gate="G$1" pin="A" pad="1"/>
<connect gate="G$1" pin="E" pad="3"/>
<connect gate="G$1" pin="S" pad="2"/>
</connects>
<technologies>
<technology name=""/>
</technologies>
</device>
<device name="MAM" package="POT_MAMMOTH">
<connects>
<connect gate="G$1" pin="A" pad="P$2"/>
<connect gate="G$1" pin="E" pad="P$3"/>
<connect gate="G$1" pin="S" pad="P$1"/>
</connects>
<technologies>
<technology name=""/>
</technologies>
</device>
<device name="ALPS-KIT" package="ALPS_POT_KIT">
<connects>
<connect gate="G$1" pin="A" pad="P$3"/>
<connect gate="G$1" pin="E" pad="P$1"/>
<connect gate="G$1" pin="S" pad="P$2"/>
</connects>
<technologies>
<technology name="">
<attribute name="PROD_ID" value="RES-09177" constant="no"/>
</technology>
</technologies>
</device>
</devices>
</deviceset>
<deviceset name="FKIT-COIN_CELL" prefix="BATT">
<gates>
<gate name="G$1" symbol="FKIT-BATTERY" x="0" y="-2.54"/>
</gates>
<devices>
<device name="LIR2450-H" package="FKIT-LIR2450-H">
<connects>
<connect gate="G$1" pin="NEG" pad="NEG"/>
<connect gate="G$1" pin="POS" pad="POS"/>
</connects>
<technologies>
<technology name=""/>
</technologies>
</device>
</devices>
</deviceset>
</devicesets>
</library>
</libraries>
<attributes>
</attributes>
<variantdefs>
</variantdefs>
<classes>
<class number="0" name="default" width="0" drill="0">
</class>
</classes>
<parts>
<part name="P+1" library="ATTiny Fuse Reset with 12V Charge Pump" deviceset="VCC" device=""/>
<part name="LED1" library="adafruit" deviceset="LED" device="3MM"/>
<part name="U1" library="Atmel_By_element14_Batch_1-00" deviceset="ATTINY85-20PU" device=""/>
<part name="R1" library="adafruit" deviceset="R-US_" device="0204/7"/>
<part name="GND3" library="ATtami" deviceset="GND" device=""/>
<part name="GND2" library="ATtami" deviceset="GND" device=""/>
<part name="JP1" library="SparkFun-Connectors" deviceset="AUDIO-JACK" device="SPECIAL_POGO_PINS"/>
<part name="GND1" library="ATtami" deviceset="GND" device=""/>
<part name="RV1" library="SparkFun-Electromechanical" deviceset="POT" device="-RV16AF-20"/>
<part name="GND4" library="ATtami" deviceset="GND" device=""/>
<part name="P+2" library="ATTiny Fuse Reset with 12V Charge Pump" deviceset="VCC" device=""/>
<part name="P+3" library="ATTiny Fuse Reset with 12V Charge Pump" deviceset="VCC" device=""/>
<part name="LED2" library="adafruit" deviceset="LED" device="3MM"/>
<part name="U2" library="Atmel_By_element14_Batch_1-00" deviceset="ATTINY85-20PU" device=""/>
<part name="R2" library="adafruit" deviceset="R-US_" device="0204/7"/>
<part name="GND5" library="ATtami" deviceset="GND" device=""/>
<part name="S1" library="adafruit" deviceset="EG1218" device="S"/>
<part name="P+5" library="ATTiny Fuse Reset with 12V Charge Pump" deviceset="VCC" device=""/>
<part name="BATT1" library="SparkFun-Electromechanical" deviceset="FKIT-COIN_CELL" device="LIR2450-H"/>
</parts>
<sheets>
<sheet>
<plain>
<text x="2.54" y="2.54" size="1.27" layer="91">eegfckr</text>
</plain>
<instances>
<instance part="P+1" gate="VCC" x="53.34" y="38.1"/>
<instance part="LED1" gate="G$1" x="10.16" y="22.86" rot="R270"/>
<instance part="U1" gate="A" x="33.02" y="27.94" smashed="yes">
<attribute name="NAME" x="21.0312" y="39.7002" size="2.0828" layer="95" ratio="10" rot="SR0"/>
<attribute name="VALUE" x="25.4762" y="12.065" size="2.0828" layer="96" ratio="10" rot="SR0"/>
</instance>
<instance part="R1" gate="G$1" x="71.12" y="12.7" smashed="yes" rot="R270">
<attribute name="VALUE" x="67.818" y="16.51" size="1.778" layer="96" rot="R270"/>
</instance>
<instance part="GND3" gate="1" x="160.02" y="10.16"/>
<instance part="GND2" gate="1" x="2.54" y="10.16"/>
<instance part="JP1" gate="G$1" x="71.12" y="0" rot="R90"/>
<instance part="GND1" gate="1" x="63.5" y="5.08" rot="R270"/>
<instance part="RV1" gate="G$1" x="73.66" y="43.18" rot="R270"/>
<instance part="GND4" gate="1" x="86.36" y="40.64"/>
<instance part="P+2" gate="VCC" x="60.96" y="45.72"/>
<instance part="P+3" gate="VCC" x="93.98" y="15.24" rot="R180"/>
<instance part="LED2" gate="G$1" x="139.7" y="30.48" rot="R90"/>
<instance part="U2" gate="A" x="111.76" y="25.4" smashed="yes" rot="R180">
<attribute name="NAME" x="100.8888" y="41.5798" size="2.0828" layer="95" ratio="10" rot="SR180"/>
<attribute name="VALUE" x="124.3838" y="13.335" size="2.0828" layer="96" ratio="10" rot="SR180"/>
</instance>
<instance part="R2" gate="G$1" x="73.66" y="12.7" smashed="yes" rot="R270">
<attribute name="VALUE" x="70.358" y="16.51" size="1.778" layer="96" rot="R270"/>
</instance>
<instance part="GND5" gate="1" x="147.32" y="40.64" rot="R180"/>
<instance part="S1" gate="1" x="165.1" y="40.64" rot="R180"/>
<instance part="P+5" gate="VCC" x="162.56" y="50.8"/>
<instance part="BATT1" gate="G$1" x="160.02" y="25.4" smashed="yes" rot="R180">
<attribute name="NAME" x="152.4" y="22.86" size="1.778" layer="95" rot="R180"/>
</instance>
</instances>
<busses>
</busses>
<nets>
<net name="GND" class="0">
<segment>
<pinref part="U1" gate="A" pin="4(GND)"/>
<pinref part="LED1" gate="G$1" pin="C"/>
<wire x1="5.08" y1="22.86" x2="2.54" y2="22.86" width="0.1524" layer="91"/>
<pinref part="GND2" gate="1" pin="GND"/>
<wire x1="2.54" y1="22.86" x2="2.54" y2="17.78" width="0.1524" layer="91"/>
<wire x1="2.54" y1="17.78" x2="2.54" y2="12.7" width="0.1524" layer="91"/>
<wire x1="15.24" y1="17.78" x2="2.54" y2="17.78" width="0.1524" layer="91"/>
<junction x="2.54" y="17.78"/>
</segment>
<segment>
<pinref part="JP1" gate="G$1" pin="SLEEVE"/>
<pinref part="GND1" gate="1" pin="GND"/>
<wire x1="68.58" y1="5.08" x2="66.04" y2="5.08" width="0.1524" layer="91"/>
</segment>
<segment>
<pinref part="RV1" gate="G$1" pin="E"/>
<pinref part="GND4" gate="1" pin="GND"/>
<wire x1="86.36" y1="43.18" x2="81.28" y2="43.18" width="0.1524" layer="91"/>
</segment>
<segment>
<pinref part="U2" gate="A" pin="4(GND)"/>
<pinref part="LED2" gate="G$1" pin="C"/>
<wire x1="144.78" y1="30.48" x2="147.32" y2="30.48" width="0.1524" layer="91"/>
<pinref part="GND5" gate="1" pin="GND"/>
<wire x1="147.32" y1="30.48" x2="147.32" y2="35.56" width="0.1524" layer="91"/>
<wire x1="147.32" y1="35.56" x2="147.32" y2="38.1" width="0.1524" layer="91"/>
<wire x1="129.54" y1="35.56" x2="147.32" y2="35.56" width="0.1524" layer="91"/>
<junction x="147.32" y="35.56"/>
</segment>
<segment>
<pinref part="BATT1" gate="G$1" pin="POS"/>
<pinref part="GND3" gate="1" pin="GND"/>
<wire x1="160.02" y1="12.7" x2="160.02" y2="15.24" width="0.1524" layer="91"/>
</segment>
</net>
<net name="VCC" class="0">
<segment>
<pinref part="U1" gate="A" pin="(VCC)8"/>
<pinref part="P+1" gate="VCC" pin="VCC"/>
<wire x1="50.8" y1="33.02" x2="53.34" y2="33.02" width="0.1524" layer="91"/>
<wire x1="53.34" y1="33.02" x2="53.34" y2="35.56" width="0.1524" layer="91"/>
</segment>
<segment>
<pinref part="RV1" gate="G$1" pin="A"/>
<pinref part="P+2" gate="VCC" pin="VCC"/>
<wire x1="60.96" y1="43.18" x2="66.04" y2="43.18" width="0.1524" layer="91"/>
</segment>
<segment>
<pinref part="U2" gate="A" pin="(VCC)8"/>
<pinref part="P+3" gate="VCC" pin="VCC"/>
<wire x1="93.98" y1="20.32" x2="93.98" y2="17.78" width="0.1524" layer="91"/>
</segment>
<segment>
<pinref part="S1" gate="1" pin="P"/>
<pinref part="P+5" gate="VCC" pin="VCC"/>
<wire x1="162.56" y1="48.26" x2="162.56" y2="45.72" width="0.1524" layer="91"/>
</segment>
</net>
<net name="N$1" class="0">
<segment>
<pinref part="U1" gate="A" pin="(PB1)6"/>
<pinref part="R1" gate="G$1" pin="1"/>
<wire x1="71.12" y1="17.78" x2="71.12" y2="22.86" width="0.1524" layer="91"/>
<wire x1="71.12" y1="22.86" x2="50.8" y2="22.86" width="0.1524" layer="91"/>
</segment>
</net>
<net name="N$2" class="0">
<segment>
<pinref part="U1" gate="A" pin="3(PB4)"/>
<pinref part="LED1" gate="G$1" pin="A"/>
<wire x1="12.7" y1="22.86" x2="15.24" y2="22.86" width="0.1524" layer="91"/>
</segment>
</net>
<net name="N$4" class="0">
<segment>
<pinref part="RV1" gate="G$1" pin="S"/>
<wire x1="73.66" y1="38.1" x2="73.66" y2="35.56" width="0.1524" layer="91"/>
<wire x1="73.66" y1="35.56" x2="60.96" y2="35.56" width="0.1524" layer="91"/>
<pinref part="U1" gate="A" pin="(PB2)7"/>
<wire x1="50.8" y1="27.94" x2="60.96" y2="27.94" width="0.1524" layer="91"/>
<wire x1="60.96" y1="27.94" x2="60.96" y2="35.56" width="0.1524" layer="91"/>
<wire x1="73.66" y1="35.56" x2="86.36" y2="35.56" width="0.1524" layer="91"/>
<wire x1="86.36" y1="35.56" x2="86.36" y2="25.4" width="0.1524" layer="91"/>
<junction x="73.66" y="35.56"/>
<pinref part="U2" gate="A" pin="(PB2)7"/>
<wire x1="86.36" y1="25.4" x2="93.98" y2="25.4" width="0.1524" layer="91"/>
</segment>
</net>
<net name="N$5" class="0">
<segment>
<pinref part="U2" gate="A" pin="(PB1)6"/>
<pinref part="R2" gate="G$1" pin="1"/>
<wire x1="73.66" y1="17.78" x2="73.66" y2="30.48" width="0.1524" layer="91"/>
<wire x1="73.66" y1="30.48" x2="93.98" y2="30.48" width="0.1524" layer="91"/>
</segment>
</net>
<net name="N$6" class="0">
<segment>
<pinref part="U2" gate="A" pin="3(PB4)"/>
<pinref part="LED2" gate="G$1" pin="A"/>
<wire x1="137.16" y1="30.48" x2="129.54" y2="30.48" width="0.1524" layer="91"/>
</segment>
</net>
<net name="N$8" class="0">
<segment>
<pinref part="BATT1" gate="G$1" pin="NEG"/>
<pinref part="S1" gate="1" pin="S"/>
<wire x1="160.02" y1="33.02" x2="160.02" y2="35.56" width="0.1524" layer="91"/>
</segment>
</net>
<net name="N$7" class="0">
<segment>
<pinref part="JP1" gate="G$1" pin="LEFT"/>
<pinref part="R2" gate="G$1" pin="2"/>
<wire x1="73.66" y1="7.62" x2="73.66" y2="5.08" width="0.1524" layer="91"/>
</segment>
</net>
<net name="N$3" class="0">
<segment>
<pinref part="JP1" gate="G$1" pin="RIGHT"/>
<pinref part="R1" gate="G$1" pin="2"/>
<wire x1="71.12" y1="7.62" x2="71.12" y2="5.08" width="0.1524" layer="91"/>
</segment>
</net>
</nets>
</sheet>
</sheets>
</schematic>
</drawing>
</eagle>
